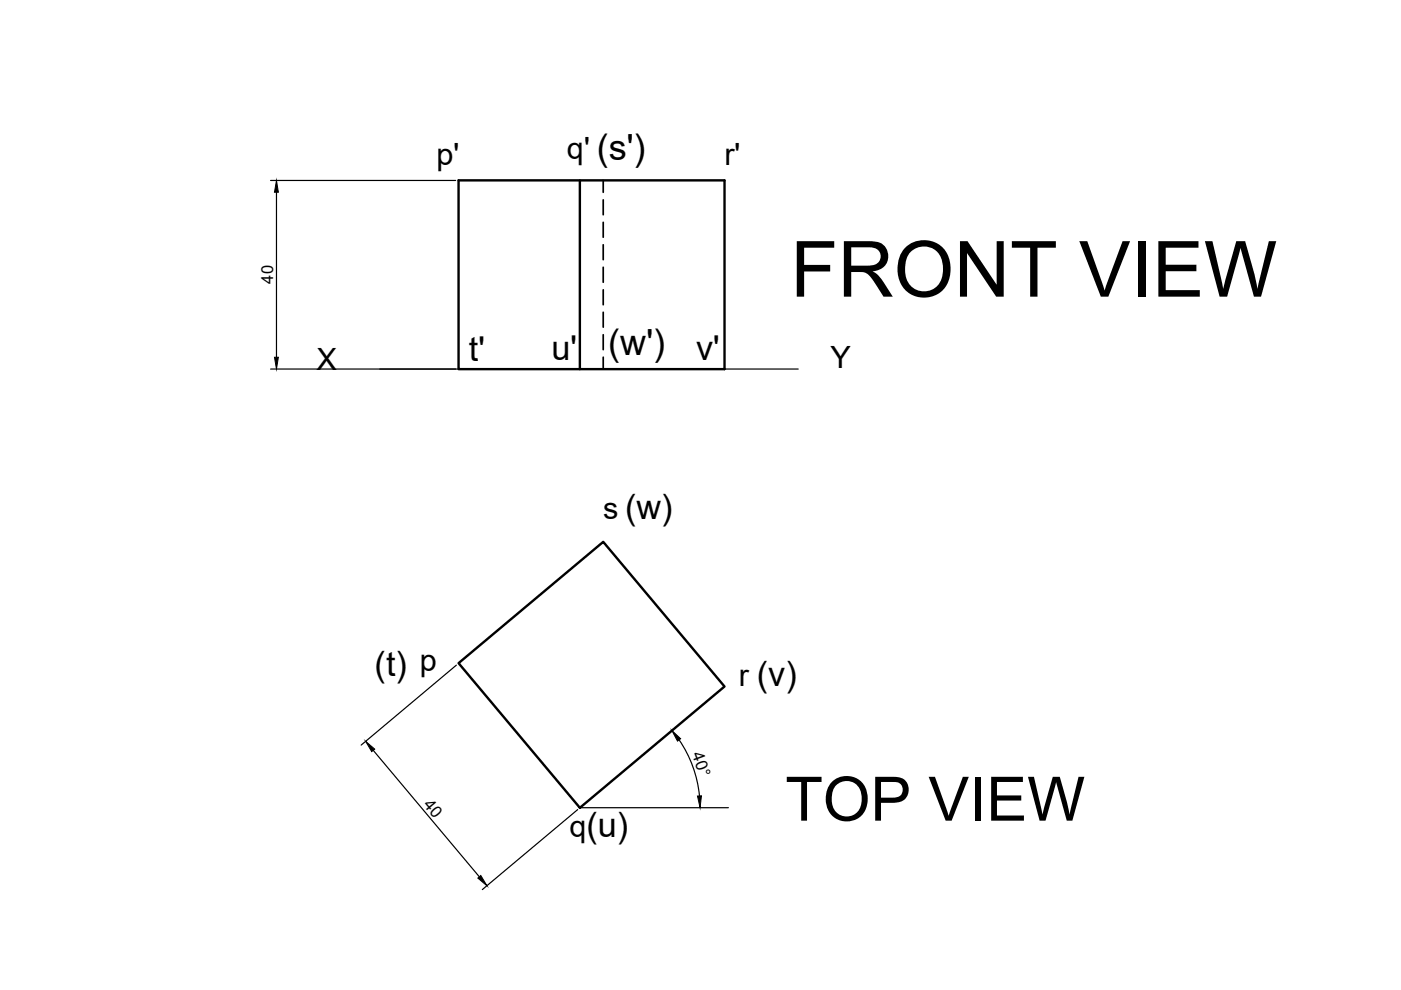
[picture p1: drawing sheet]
<svg xmlns="http://www.w3.org/2000/svg" width="297mm" height="210mm" viewBox="0 0 297 210" stroke-linecap="round" stroke-linejoin="round" font-family="sans-serif">
<!-- layer: MD_Visible -->
<path d="M97.2 38.2h56.4v40.1h-56.4zM122.9 38.2v40.1M97.2 140.6l30.7-25.7 25.7 30.7-30.7 25.7z" fill="none" stroke="#000" stroke-width=".51"/>
<!-- layer: MD_Hidden -->
<path d="M127.9 38.2v2.6M127.9 42.4v3.1M127.9 47.1v3.2M127.9 51.9v3.2M127.9 56.7v3.2M127.9 61.4v3.2M127.9 66.2v3.2M127.9 71v3.1M127.9 75.7v2.6" fill="none" stroke="#000" stroke-width=".36"/>
<!-- layer: 0 -->
<path d="M57.4 38.3h39.2M58.6 40.8v34.9M57.4 78.2h111.8M79.1 159.1l22.5 26.8M96.8 141l-20.2 17M144 156.9a25.5 25.5 0 0 1 4.3 11.8M122.5 171.7l-20.2 16.9M123 171.3h31.4" fill="none" stroke="#000" stroke-width=".25"/>
<path d="M58.6 38.3l.4 2.5h-.8zM58.2 75.7h.8l-.4 2.5zM77.5 157.2l1.9 1.6-.6 .6zM142.5 154.9l1.8 1.7-.7 .5zM147.9 168.8l.8-.1-.3 2.6zM101.3 186.2l.6-.6 1.3 2.2z" fill="#000" stroke="#000" stroke-width=".21"/>
<text font-size="16.4" x="167.6" y="62.9">FRONT VIEW</text>
<text font-size="13" x="166.5" y="174">TOP VIEW</text>
<g font-size="7.6">
<text x="126.5" y="33.9">(s')</text>
<text x="129" y="75.2">(w')</text>
</g>
<g font-size="7.3">
<text x="99.4" y="76.6">t'</text>
<text x="116.9" y="76.3">u'</text>
<text x="147.6" y="76.3">v'</text>
<text x="79.4" y="143.4">(t) p</text>
</g>
<g font-size="6.5">
<text x="92.6" y="35">p'</text>
<text x="120.2" y="33.6">q'</text>
<text x="153.6" y="35">r'</text>
<text x="176.1" y="77.9">Y</text>
<text x="67.1" y="78.5">X</text>
<text x="127.9" y="110">s (w)</text>
<text x="156.6" y="145.5">r (v)</text>
<text x="120.8" y="177.6">q(u)</text>
</g>
<g font-size="3.5">
<text x="57.9" y="60.1" transform="rotate(-90 57.9 60.1)">40</text>
<text x="146.6" y="159.9" transform="rotate(70 146.6 159.9)">40°</text>
<text x="89.7" y="170.6" transform="rotate(50 89.7 170.6)">40</text>
</g>
</svg>
